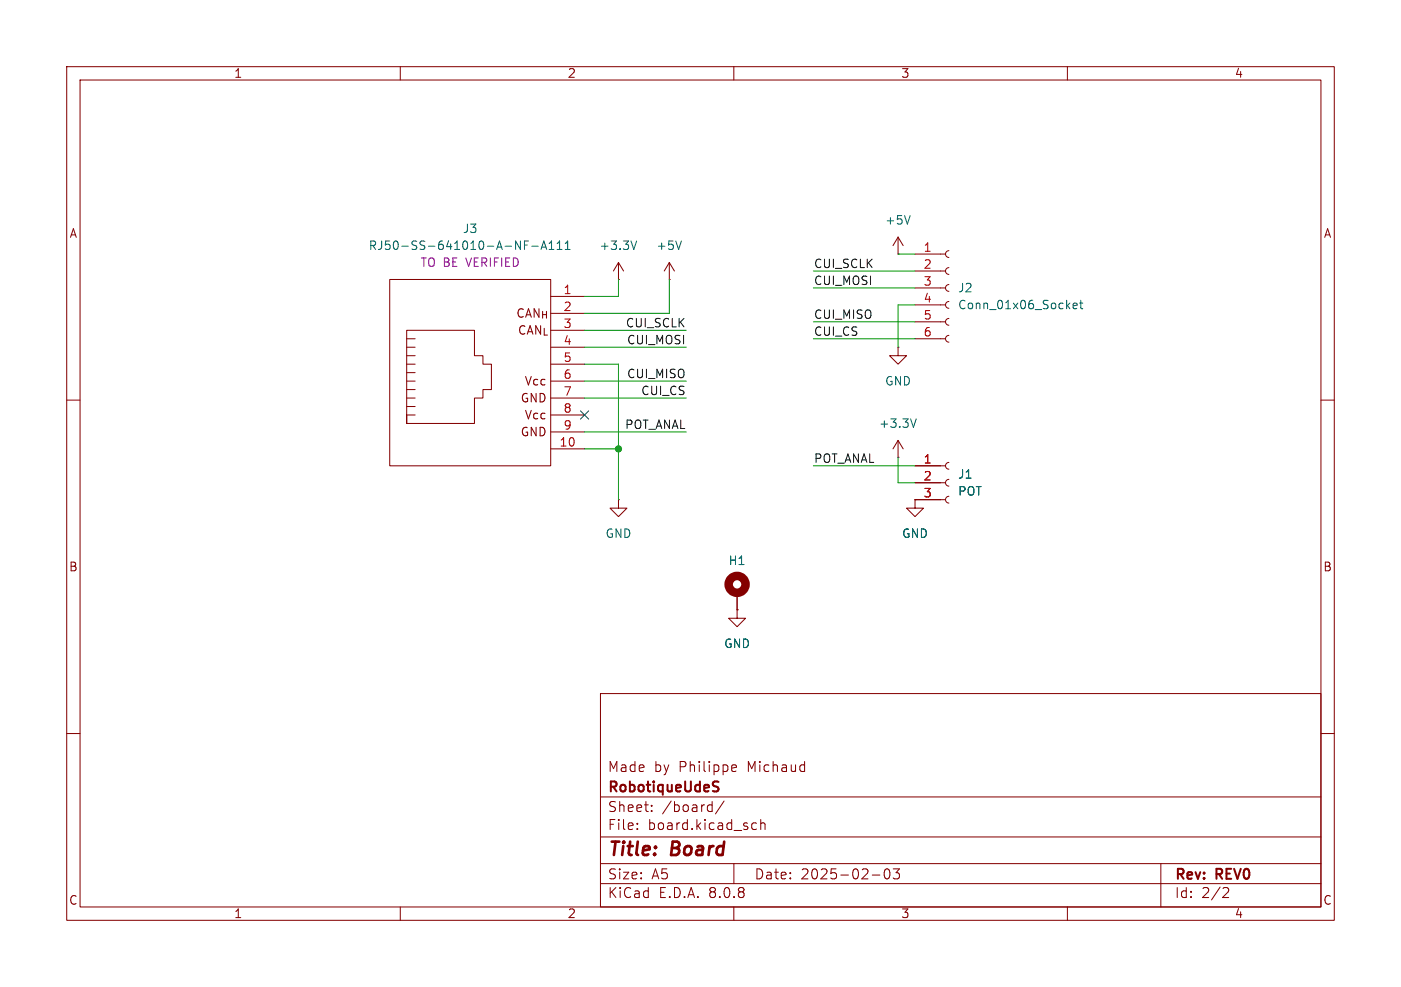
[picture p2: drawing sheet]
<svg xmlns="http://www.w3.org/2000/svg" width="210mm" height="148mm" viewBox="0 0 210 148" stroke-linecap="round" stroke-linejoin="round" font-family="sans-serif">
<g fill="none" stroke="#840000" stroke-width=".15">
<path d="M10 10h190v128h-190zM12 12h186v124h-186zM60 10v2M110 10v2M160 10v2M92.7 39.4l-.8 1.2M92.7 39.4v2.5M92.7 39.4l.8 1.2M100.3 39.4l-.7 1.2M100.3 39.4v2.5M100.3 39.4l.8 1.2M134.6 38.1h.1"/>
<path d="M134.6 35.6l-.7 1.2M134.6 35.6v2.5M134.6 35.6l.8 1.2M137.2 38.1h4.5M142.2 37.6a.51 .51 0 0 0-.5 .5 .51 .51 0 0 0 .5 .5M58.4 41.9h24.1v28h-24.1zM61 53.3h1.2M61 59.7h1.2M61 58.4h1.2M61 57.2h1.2M61 55.9h1.2M61 54.6h1.2"/>
<path d="M61 52.1h1.2M61 50.8h1.2M82.5 52.1h5.1M82.5 44.5h5.1M82.5 47h5.1M82.5 49.5h5.1M82.5 54.6h5.1M82.5 57.2h5.1M82.5 59.7h5.1M92.7 41.9h.1M100.3 41.9h.1M134.6 52.1v1.2h1.3l-1.3 1.3-1.3-1.3h1.3"/>
<path d="M134.6 52.1h.1M137.2 50.8h4.5M137.2 48.3h4.5M137.2 45.7h4.5M137.2 43.2h4.5M137.2 40.6h4.5M142.2 50.3a.51 .51 0 0 0-.5 .5 .51 .51 0 0 0 .5 .5M142.2 47.8a.51 .51 0 0 0-.5 .5 .51 .51 0 0 0 .5 .5M142.2 45.2a.51 .51 0 0 0-.5 .5 .51 .51 0 0 0 .5 .5M142.2 42.7a.51 .51 0 0 0-.5 .5 .51 .51 0 0 0 .5 .5M142.2 40.1a.51 .51 0 0 0-.5 .5 .51 .51 0 0 0 .5 .5M10 60h2"/>
<path d="M61 61h1.2M62.2 62.2h-1.2v1.3h10.1v-3.8h1.3v-1.3h1.3v-3.8h-1.3v-1.3h-1.3v-3.8h-10.1v14M82.5 67.3h5.1M82.5 62.2h5.1M82.5 64.8h5.1M92.7 74.9v1.3h1.3l-1.3 1.3-1.3-1.3h1.3M92.7 74.9h.1M134.6 68.6h.1M134.6 66v2.6M134.6 66l-.7 1.3M134.6 66l.8 1.3M137.2 74.9v1.3h1.2l-1.2 1.3-1.3-1.3h1.3"/>
<path d="M137.2 74.9h.1M137.2 74.9h4.5M137.2 72.4h4.5M137.2 69.9h4.5M142.2 74.4a.51 .51 0 0 0-.5 .5 .51 .51 0 0 0 .5 .5M142.2 71.9a.51 .51 0 0 0-.5 .5 .51 .51 0 0 0 .5 .5M142.2 69.3a.51 .51 0 0 0-.5 .6 .51 .51 0 0 0 .5 .5M198 60h2M110.5 91.4v1.3h1.3l-1.3 1.3-1.3-1.3h1.3M110.5 91.4h.1M110.5 88.9v2.5M10 110h2"/>
<path d="M90 104h108v32h-108zM90 119.5h108M109.9 114.7l.4 .1 .1 .2-.7 .2M110.3 115.6l-.4 .1M198 110h2M60 136v2M90 132.5h108M90 129.5h108M90 125.5h108M95.5 124.2v.2M95.5 123.5v.1M97.7 121.5v.2"/>
<path d="M97.7 120.8v.1M106.3 120.7l.5 .1M106.8 120.2v1.5M106.8 121.6l-.5 .1M108.5 120.1l-1.3 1.9M110 136v2M110 129.5v3M112.8 124.3h.6M112.8 123.5h.6M114 123.5a.37 .37 0 0 1 .7 .1v.8M114 122.9v1.5M130.8 131.2h1.1"/>
<path d="M132.7 130.4l.3-.1a.94 .94 0 0 1 0 1.5h-.1a.91 .91 0 0 1-.2-1.4zM133.9 130.3h.9l-.5 .6a.41 .41 0 0 1 .5 .2v.4l-.1 .2-.6 .1-.2-.2M160 136v2M174 129.5v6.5M183.5 133.1l.5 .1a.41 .41 0 0 1 .1 .5l-.8 .9h.9"/>
</g>
<path d="M107.1 117.9a.55 .55 0 0 1 .6 .4l-.1 .3-.5 .1M107.1 117.2l.6 .1" fill="none" stroke="#840000" stroke-width=".3"/>
<g fill="none" stroke="#006464" stroke-width=".15">
<path d="M78.6 36.7h.4M79.2 36.1h-.6v1.3M79.7 36.9h1M81.1 37.4l.4-1.3 .4 1.3M81.2 37h.6M82.3 37.4h.7M82.3 36.5l.4-.4v1.3M83.5 37.4h.7M83.5 36.5l.4-.4v1.3M84.7 37.4h.8M84.7 36.5l.4-.4v1.3M95.4 36.1l-.4 1.3"/>
<path d="M102.1 36.1l-.4 1.3M136.4 32.3l-.4 1.3M160.9 45.9l.6-.1-.1-.3h-.4l-.1 .1v.6h.5M161.8 45.5h.5M162 45v1.1l.3 .2M137.3 62.8l-.4 1.3"/>
</g>
<circle cx="110.5" cy="87.6" r="1.27" fill="none" stroke="#840000" stroke-width="1.3"/>
<g fill="none" stroke="#009600" stroke-width=".15">
<path d="M134.6 38.1h2.6M87.6 54.6h5.1v20.3M87.6 59.7h15.3M87.6 57.2h15.3M87.6 52.1h15.3M87.6 49.5h15.3M92.7 41.9v2.6h-5.1M100.3 41.9v5.1h-12.7M121.9 43.2h15.3M121.9 48.3h15.3M121.9 50.8h15.3M121.9 40.6h15.3"/>
<path d="M137.2 45.7h-2.6v6.4M87.6 64.8h15.3M87.6 67.3h5.1M121.9 69.9h15.3M134.6 68.6v3.8h2.6"/>
</g>
<path d="M87 61.6l1.2 1.2M88.2 61.6l-1.2 1.2" fill="none" stroke="#000084" stroke-width=".15"/>
<circle cx="92.7" cy="67.3" r=".46" fill="#009600" stroke="#009600" stroke-width=".15"/>
<g font-size="2.8" fill="#840000">
<text x="91" y="128.9">Title:</text>
<text x="100.7" y="128.9">Board</text>
</g>
<g font-size="2.1" fill="#840000">
<text x="91" y="119.2">RobotiqueUdeS</text>
<text x="91" y="116">Made</text>
<text x="98" y="116">by</text>
<text x="101.8" y="116">Philippe</text>
<text x="112.2" y="116">Michaud</text>
<text x="91" y="124.7">File:</text>
<text x="91" y="122">Sheet:</text>
<text x="97.1" y="124.7">board.kicad_sch</text>
<text x="99.2" y="122">/board/</text>
<text x="91" y="134.9">KiCad</text>
<text x="91" y="132.1">Size:</text>
<text x="97.7" y="132.1">A5</text>
<text x="98.7" y="134.9">E.D.A.</text>
<text x="106.3" y="134.9">8.0.8</text>
<text x="113" y="132.1">Date:</text>
<text x="120" y="132.1">2025-02-03</text>
<text x="176" y="132.3">Rev:</text>
<text x="176" y="134.9">Id:</text>
<text x="180.1" y="134.9">2/2</text>
<text x="182.4" y="132.3">REV0</text>
</g>
<g font-size="1.8" fill="#840000">
<text x="35" y="11.9">1</text>
<text x="85" y="11.9">2</text>
<text x="135" y="11.9">3</text>
<text x="185" y="11.9">4</text>
<text x="10.3" y="35.9">A</text>
<text x="198.4" y="35.9">A</text>
<text x="77.3" y="47.9">CAN_{H}</text>
<text x="77.5" y="50.4">CAN_{L}</text>
<text x="78.6" y="58">Vcc</text>
<text x="77.9" y="65.6">GND</text>
<text x="77.9" y="60.6">GND</text>
<text x="78.6" y="63.1">Vcc</text>
<text x="10.3" y="85.9">B</text>
<text x="198.3" y="85.9">B</text>
<text x="10.3" y="135.9">C</text>
<text x="35" y="137.9">1</text>
<text x="85" y="137.9">2</text>
<text x="135" y="137.9">3</text>
<text x="185" y="137.9">4</text>
<text x="198.3" y="135.9">C</text>
</g>
<g font-size="1.8" fill="#006464">
<text x="69.3" y="35.2">J3</text>
<text x="132.6" y="33.9">+5V</text>
<text x="55.2" y="37.7">RJ50-SS-641010-A-NF-A111</text>
<text x="89.8" y="37.7">+3.3V</text>
<text x="98.3" y="37.7">+5V</text>
<text x="143.5" y="44">J2</text>
<text x="143.5" y="46.6">Conn_01x06_Socket</text>
<text x="132.6" y="58">GND</text>
<text x="131.7" y="64.4">+3.3V</text>
<text x="143.5" y="72">J1</text>
<text x="143.5" y="74.5">POT</text>
<text x="90.7" y="80.9">GND</text>
<text x="135.1" y="80.9">GND</text>
<text x="109.1" y="84.9">H1</text>
<text x="108.5" y="97.4">GND</text>
</g>
<text font-size="1.8" fill="#840084" x="62.9" y="40.2">TO BE VERIFIED</text>
<g font-size="1.8" fill="#0f0f0f">
<text x="121.9" y="40.3">CUI_SCLK</text>
<text x="121.9" y="47.9">CUI_MISO</text>
<text x="121.9" y="42.8">CUI_MOSI</text>
<text x="93.7" y="49.2">CUI_SCLK</text>
<text x="93.9" y="51.7">CUI_MOSI</text>
<text x="121.9" y="50.5">CUI_CS</text>
<text x="93.9" y="56.8">CUI_MISO</text>
<text x="96" y="59.3">CUI_CS</text>
<text x="93.6" y="64.4">POT_ANAL</text>
<text x="121.9" y="69.5">POT_ANAL</text>
</g>
<g font-size="1.8" fill="#a90000">
<text x="138.4" y="37.8">1</text>
<text x="138.4" y="40.4">2</text>
<text x="84.4" y="44.2">1</text>
<text x="84.4" y="46.7">2</text>
<text x="138.4" y="42.9">3</text>
<text x="138.4" y="45.5">4</text>
<text x="84.4" y="49.3">3</text>
<text x="84.4" y="51.8">4</text>
<text x="138.4" y="48">5</text>
<text x="138.4" y="50.5">6</text>
<text x="84.4" y="54.4">5</text>
<text x="84.4" y="56.9">6</text>
<text x="84.4" y="59.4">7</text>
<text x="84.4" y="62">8</text>
<text x="84.4" y="64.5">9</text>
<text x="83.8" y="67.1">10</text>
<text x="138.4" y="69.6">1</text>
<text x="138.4" y="72.1">2</text>
<text x="138.4" y="74.7">3</text>
</g>
</svg>
